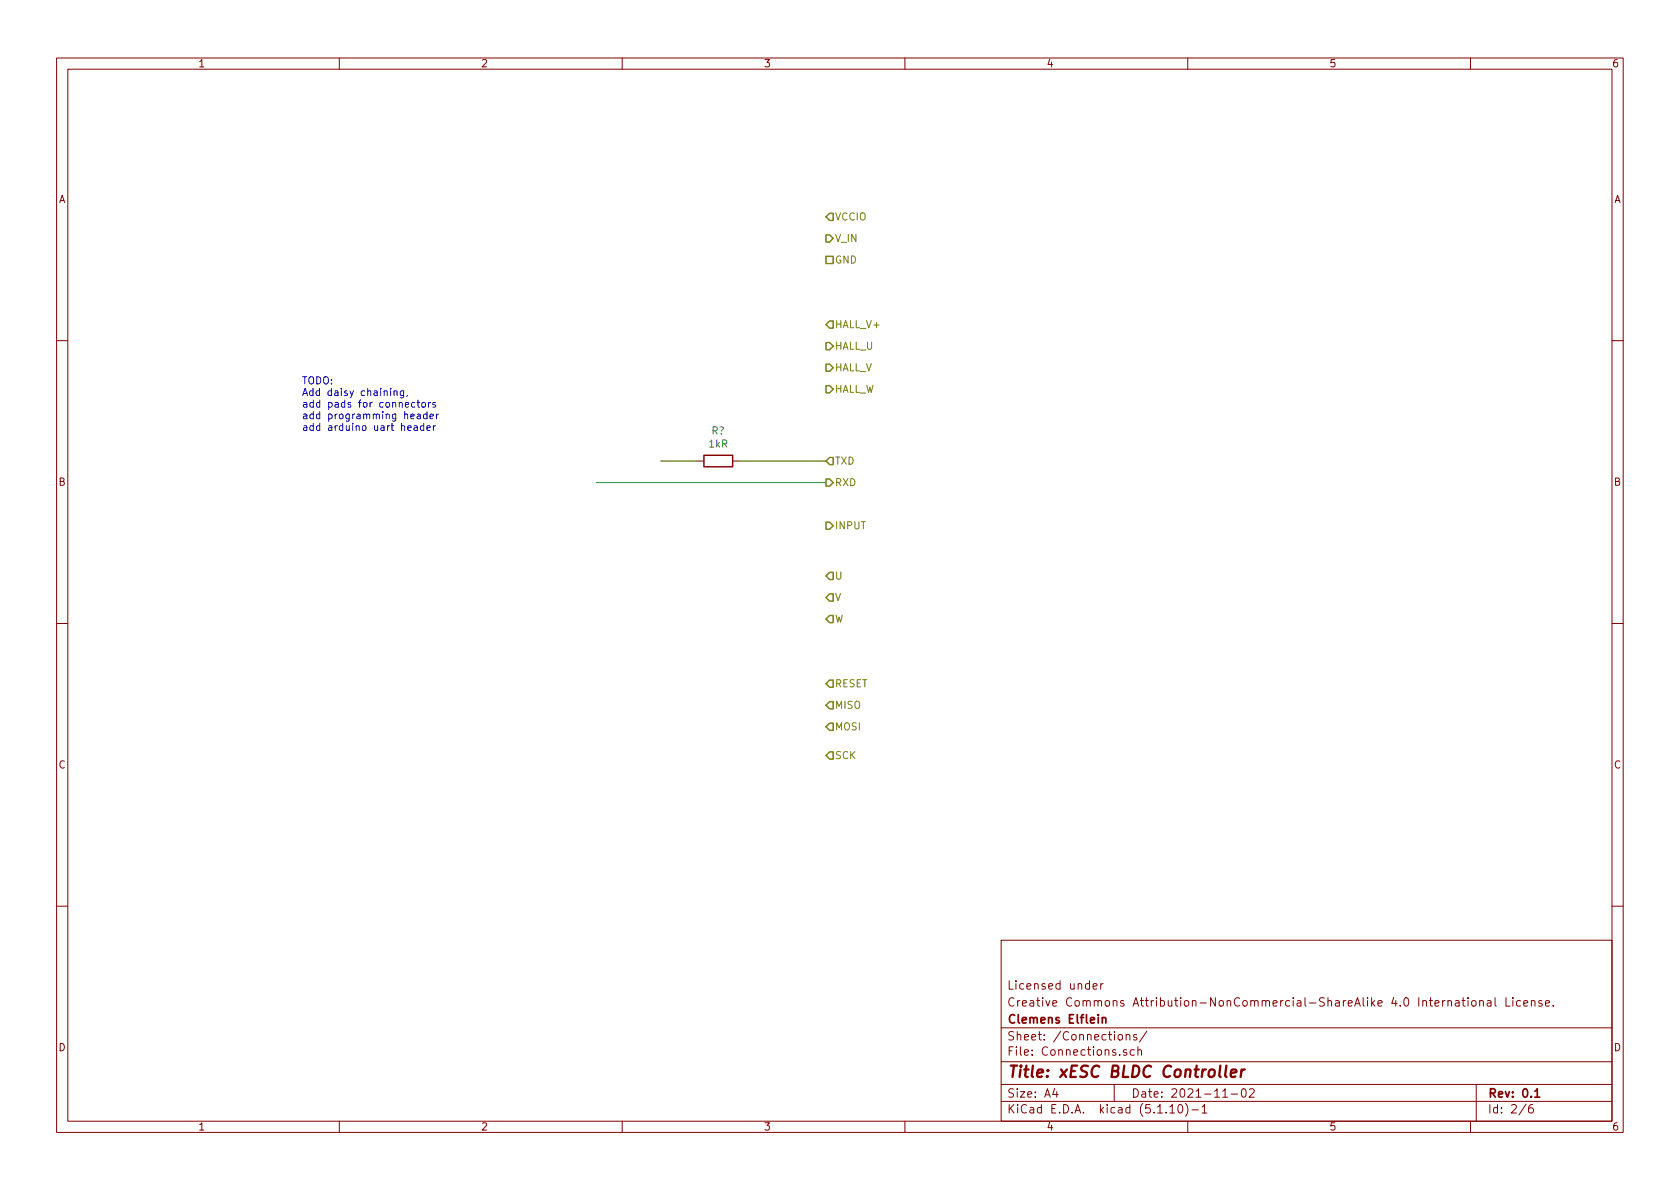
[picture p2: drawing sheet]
EESchema Schematic File Version 4
EELAYER 30 0
EELAYER END
$Descr A4 11693 8268
encoding utf-8
Sheet 2 6
Title "xESC BLDC Controller"
Date "2021-11-02"
Rev "0.1"
Comp "Clemens Elflein"
Comment1 "Creative Commons Attribution-NonCommercial-ShareAlike 4.0 International License."
Comment2 "Licensed under "
Comment3 ""
Comment4 ""
$EndDescr
Text HLabel 5750 1650 2    50   Output ~ 0
V_IN
Text HLabel 5750 1800 2    50   UnSpc ~ 0
GND
Text HLabel 5750 2250 2    50   Input ~ 0
HALL_V+
Text HLabel 5750 2400 2    50   Output ~ 0
HALL_U
Text HLabel 5750 2550 2    50   Output ~ 0
HALL_V
Text HLabel 5750 2700 2    50   Output ~ 0
HALL_W
Text HLabel 5750 3200 2    50   Input ~ 0
TXD
Text HLabel 5750 3350 2    50   Output ~ 0
RXD
Text Notes 2100 3000 0    50   ~ 0
TODO:\nAdd daisy chaining,\nadd pads for connectors\nadd programming header\nadd arduino uart header
Text HLabel 5750 3650 2    50   Output ~ 0
INPUT
Text HLabel 5750 4000 2    50   Input ~ 0
U
Text HLabel 5750 4150 2    50   Input ~ 0
V
Text HLabel 5750 4300 2    50   Input ~ 0
W
Text HLabel 5750 1500 2    50   Input ~ 0
VCCIO
$Comp
L Device:R R?
U 1 1
P 5000 3200
F 0 "R?" V 5207 3200 50  0000 C CNN
F 1 "1kR" V 5116 3200 50  0000 C CNN
F 2 "Resistor_SMD:R_0805_2012Metric_Pad1.20x1.40mm_HandSolder" V 4930 3200 50  0001 C CNN
F 3 "~" H 5000 3200 50  0001 C CNN
	1    5000 3200
	0    -1   -1   0   
$EndComp
Wire Wire Line
	5750 3200 5150 3200
Wire Wire Line
	4850 3200 4600 3200
Wire Wire Line
	4150 3350 5750 3350
Text HLabel 5750 4750 2    50   Input ~ 0
RESET
Text HLabel 5750 4900 2    50   Input ~ 0
MISO
Text HLabel 5750 5050 2    50   Input ~ 0
MOSI
Text HLabel 5750 5250 2    50   Input ~ 0
SCK
$EndSCHEMATC
